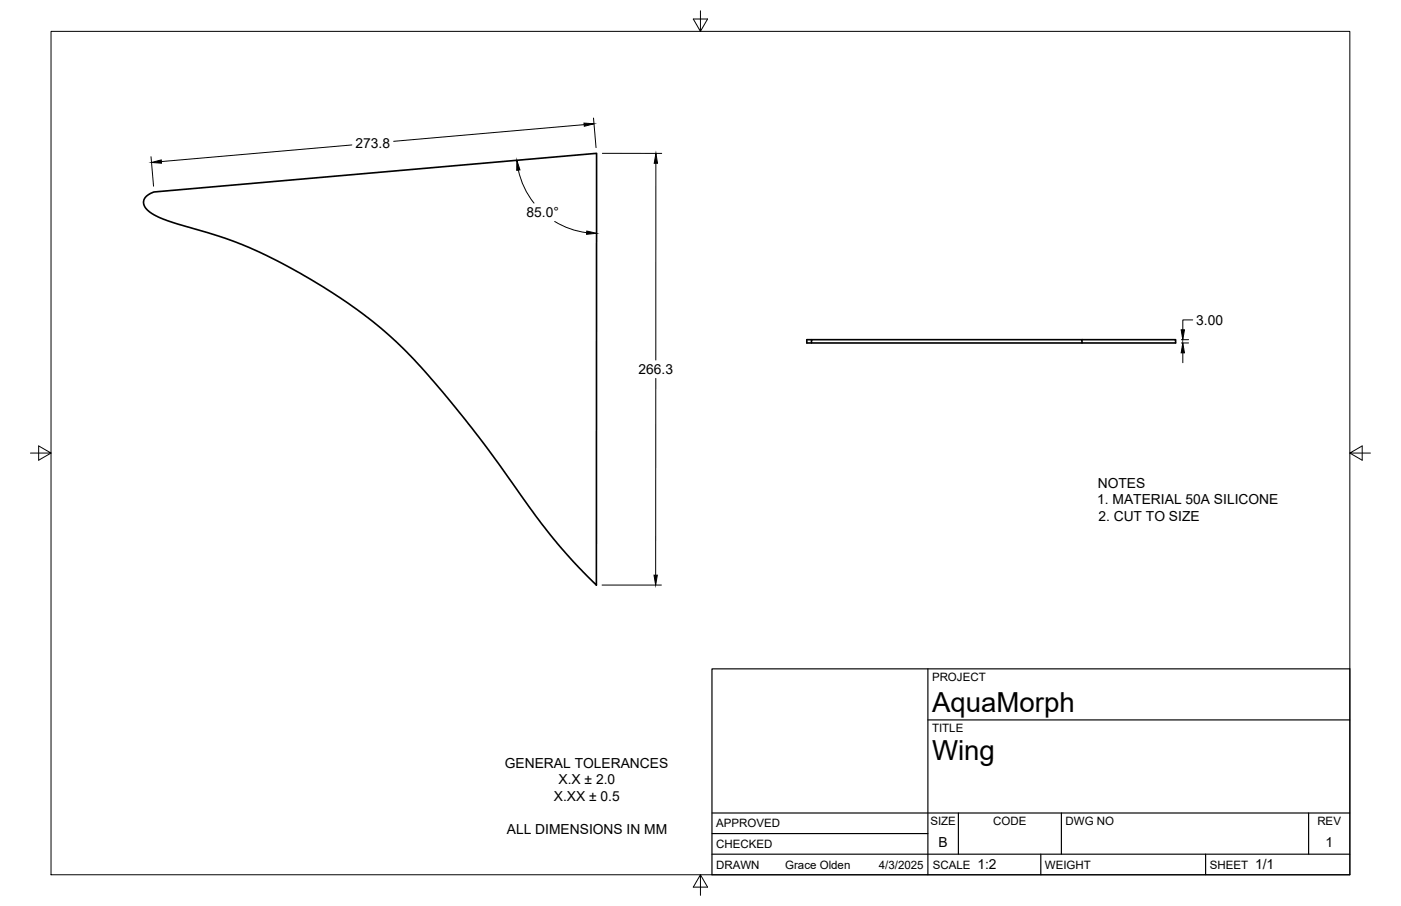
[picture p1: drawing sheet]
<svg xmlns="http://www.w3.org/2000/svg" width="432mm" height="279mm" viewBox="0 0 432 279" stroke-linecap="round" stroke-linejoin="round" font-family="sans-serif">
<!-- layer: Visible -->
<path d="M45 60.6l1.2-.8 1.3-.6 136.4-11.9-.1 133.1-6.3-6.3-5.8-6.6a543.8 543.8 0 0 1-21.2-28.8l-4-5.3a229.7 229.7 0 0 0-25.1-28.6l-6.5-5.6-8-6-11.1-7-8.7-4.9-6.9-3.4-7.3-3.2-5.2-1.8-13.1-3.9-5.2-1.8-3.4-2-1.1-1-.5-.9a2.41 2.41 0 0 1 .6-2.7zM250.1 104.8h-1.4v1h113.6v-1h-28.8M250.1 105.8v-1h83.4v1" fill="none" stroke="#000" stroke-width=".51"/>
<!-- layer: Border -->
<path d="M15.7 9.7h400.3v260.1h-400.3zM215.9 3.3v6.4l-2.2-3.8h4.4l-2.2 3.8M9.4 139.7h6.3l-3.8-2.2v4.4l3.8-2.2M416 139.7l3.8 2.2v-4.4l-3.8 2.2h6.4M215.9 269.8l2.2 3.8h-4.4l2.2-3.8v6.3" fill="none" stroke="#000" stroke-width=".31"/>
<!-- layer: Titleblock -->
<path d="M219.4 206.3h196.6v63.5h-196.6zM286 206.3v63.5M286 222h130M219.4 257.1h66.6M219.4 250.7h196.6M295.4 250.7v12.7M327.1 250.7v12.7M403.3 250.7v12.7M219.4 263.4h196.6M320.8 263.4v6.4M371.6 263.4v6.4" fill="none" stroke="#000" stroke-width=".36"/>
<!-- layer: FD_Dimensions -->
<g fill="none" stroke="#000" stroke-width=".31">
<path d="M180 38.4l-58.7 5.2M182.9 36.4l.8 9.1M46.5 48.3l.8 9.1M108.4 44.7l-58.7 5.1M159.8 52.4a24.7 24.7 0 0 0 4.8 10.2M185.7 47.3h18.2M202.1 50.4v60.6M171 68.3a24.7 24.7 0 0 0 9.8 3.5M367.6 98.7h-3v3M202.1 116.7v60.7M364.1 105.8h2.2M364.1 104.8h2.2"/>
<path d="M364.6 108.8v3.1M185.6 180.4h18.3"/>
</g>
<path d="M180 38l3.1 .2-3 .7zM46.7 50.1l3-.8 .1 1zM159.3 49.4l1 3-1 .1zM202.2 47.3l.4 3.1h-1zM180.8 71.2l3.1 .7-3.1 .4zM364.6 105.8l.5 3h-1.1zM364 101.7h1.1l-.5 3.1zM201.6 177.4h1l-.5 3z" fill="#000" stroke="#000" stroke-width=".31"/>
<g font-size="8.5">
<text x="287.3" y="219.5">AquaMorph</text>
<text x="287.3" y="234.5">Wing</text>
</g>
<g font-size="4.3">
<text x="109.6" y="45.6">273.8</text>
<text x="162.3" y="67">85.0°</text>
<text x="368.7" y="100.2">3.00</text>
<text x="196.8" y="115.4">266.3</text>
<text x="338.2" y="155.5">1. MATERIAL 50A SILICONE</text>
<text x="338.3" y="150.4">NOTES</text>
<text x="338.5" y="160.7">2. CUT TO SIZE</text>
<text x="155.6" y="236.8">GENERAL TOLERANCES</text>
<text x="172.1" y="241.9">X.X ± 2.0</text>
<text x="170.7" y="247">X.XX ± 0.5</text>
<text x="156.2" y="257.2">ALL DIMENSIONS IN MM</text>
<text x="289.3" y="261.2">B</text>
<text x="408.5" y="261.2">1</text>
<text x="301.2" y="268.1">1:2</text>
<text x="386.8" y="268.1">1/1</text>
</g>
<g font-size="3.5">
<text x="287.3" y="210.1">PROJECT</text>
<text x="287.3" y="225.8">TITLE</text>
<text x="220.7" y="255.2">APPROVED</text>
<text x="286.7" y="254.5">SIZE</text>
<text x="306.1" y="254.5">CODE</text>
<text x="328.4" y="254.5">DWG NO</text>
<text x="406" y="254.5">REV</text>
<text x="220.7" y="261.5">CHECKED</text>
<text x="220.7" y="267.9">DRAWN</text>
<text x="242" y="267.9">Grace Olden</text>
<text x="270.9" y="267.9">4/3/2025</text>
<text x="287.5" y="267.9">SCALE</text>
<text x="322.1" y="267.9">WEIGHT</text>
<text x="372.9" y="267.9">SHEET</text>
</g>
</svg>
